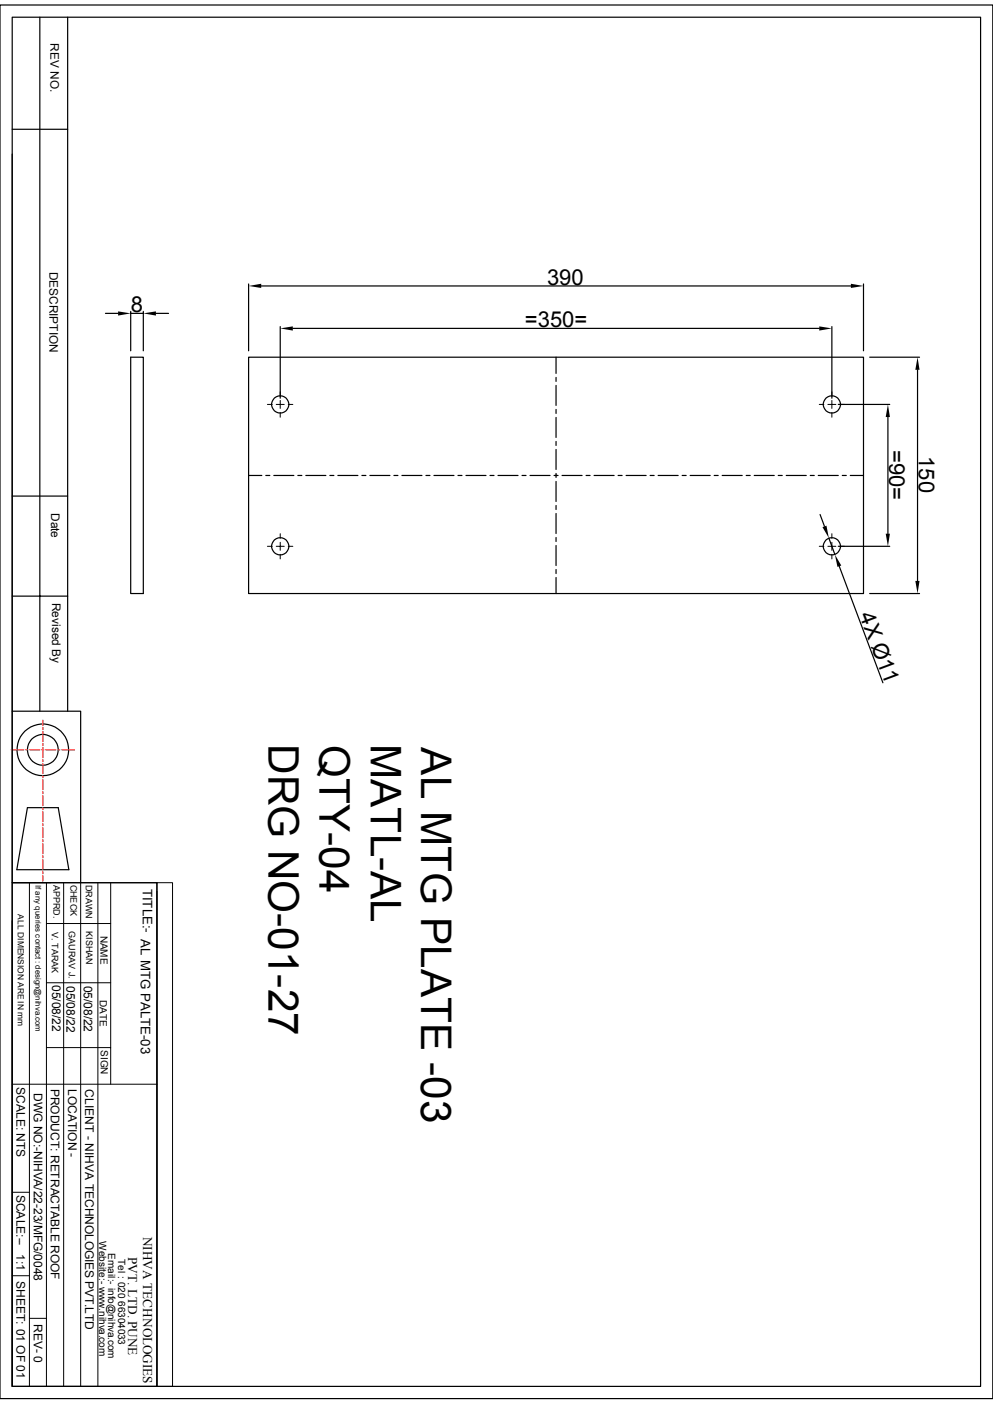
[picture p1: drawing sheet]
<svg xmlns="http://www.w3.org/2000/svg" width="210mm" height="297mm" viewBox="0 0 210 297" stroke-linecap="round" stroke-linejoin="round" font-family="sans-serif">
<g fill="none" stroke="#000" stroke-width=".25">
<path d="M0 1.1h210v294.8h-210zM2.6 3.6h204.8v289.7h-204.8zM8.4 3.6v146.9M14.3 3.6v146.9M2.6 32.6v117.9h14.5v36.2M2.6 27.3h11.7M22.3 66.3h2.7M27.6 65.9v8.3M27.6 66.3h2.7M27.6 75.6h2.7v50h-2.7zM30.3 65.9v8.3M33 66.3h2.6"/>
<path d="M52.6 75.6h130v50h-130zM52.6 60.1v14.1M55.2 60.5h124.8M59.3 69.1v15.1M61.9 69.5h111.4M117.6 75.6v3.4M117.6 79.8v.9M175.9 69.1v15.1M182.6 60.1v14.1M183.9 75.6h10.6M194.1 78.2v44.7M117.6 81.5v4.3"/>
<path d="M117.6 86.6v.9M117.6 88.3v4.2M117.6 93.4v.8M117.6 95.1v4.2M177.3 85.6h10.9M187.8 88.2v24.7M2.6 104.9h11.7M52.6 100.6h2.8M56.2 100.6h.9M57.9 100.6h4.2M63 100.6h.8M64.7 100.6h4.2"/>
<path d="M69.8 100.6h.8M71.5 100.6h4.2M76.5 100.6h.9M78.2 100.6h4.3M83.3 100.6h.9M85 100.6h4.2M90.1 100.6h.8M91.8 100.6h4.2M96.9 100.6h.8M98.6 100.6h4.2M103.6 100.6h.9M105.3 100.6h4.3"/>
<path d="M110.4 100.6h.9M112.1 100.6h4.2M117.2 100.6h.8M117.6 100.2v.8M117.6 101.9v4.2M117.6 106.9v.9M117.6 108.6v4.3M117.6 113.7v.9M117.6 115.4v4.2M118.9 100.6h4.2M124 100.6h.8M125.6 100.6h4.3"/>
<path d="M130.7 100.6h.9M132.4 100.6h4.3M137.5 100.6h.8M139.2 100.6h4.2M144.3 100.6h.8M146 100.6h4.2M151 100.6h.9M152.7 100.6h4.3M157.8 100.6h.9M159.5 100.6h4.2M164.6 100.6h.8M166.3 100.6h4.2"/>
<path d="M171.4 100.6h.8M173.1 100.6h4.2M173.4 108.8l1 2.5M175.3 113.8l1.3 3.5M177.3 115.6h10.9M177.5 119.8l9.2 24.6M178.1 100.6h.9M179.8 100.6h2.8M2.6 126.1h11.7M117.6 120.5v.8M117.6 122.2v3.4M183.9 125.6h10.6"/>
<path d="M2.6 150.5v36.2M5.8 170.9h6.5l2.3 13.1h-11zM2.6 186.7h30.6v106.6h-30.6zM2.6 194.8v98.5"/>
<circle cx="59.3" cy="85.6" r="1.81"/>
<circle cx="175.9" cy="85.6" r="1.81"/>
<circle cx="59.3" cy="115.6" r="1.81"/>
<circle cx="175.9" cy="115.6" r="1.81"/>
<circle cx="9.1" cy="158.6" r="5.5"/>
<circle cx="9.1" cy="158.6" r="3.3"/>
</g>
<g fill="none" stroke="#000" stroke-width=".21">
<path d="M56.6 85.6h1M58.4 85.6h.9v.8M59.3 82.9v1M59.3 87.2v1.1M59.3 84.7v.9h.8M61 85.6h.9M173.3 85.6h.9M175.1 85.6h.8v.8M175.9 82.9v1M175.9 87.2v1.1M175.9 84.7v.9h.9M177.6 85.6h1"/>
<path d="M56.6 115.6h1M58.4 115.6h.9v.8M59.3 112.9v1M59.3 117.3v.9M59.3 114.7v.9h.8M61 115.6h.9M173.3 115.6h.9M175.1 115.6h.8v.8M175.9 112.9v1M175.9 117.3v.9M175.9 114.7v.9h.9M177.6 115.6h1"/>
<path d="M2.6 186.7h30.6M6.2 186.7v106.6M9.8 195.4h13.6M9.8 186.7v106.6M13.5 186.7v106.6M17.1 186.7v106.6M20.7 186.7v106.6M23.4 186.7v42.7M33.2 186.7h3.3v106.6h-3.3zM33.2 188.6v104.7M9.8 207.9h13.6M2.6 229.4h30.6"/>
<path d="M9.8 221.6h13.6M2.6 252.2h3.6M2.6 269.9h3.6M6.2 278.9h3.6"/>
</g>
<path d="M25 65.9l2.6 .4-2.6 .5zM30.3 66.3l2.7-.4v.9zM52.6 60.5l2.6-.5v.9zM59.3 69.5l2.6-.5v.9zM173.3 69l2.6 .5-2.6 .4zM180 60l2.6 .5-2.6 .4zM194.1 75.6l.4 2.6h-.9zM187.8 85.6l.4 2.6h-.9zM173.9 111.5l.9-.3 .5 2.6zM176.6 117.3l1.3 2.3-.8 .3zM187.3 112.9h.9l-.4 2.7zM193.6 122.9h.9l-.4 2.7z" fill="#000"/>
<g fill="none" stroke="#f00" stroke-width=".25">
<path d="M2.4 158.6h2.6M5.5 158.6h.4M6.3 158.6h2.1M8.8 158.6h.5M9.1 152.4v1.1M9.1 153.9v.4M9.1 154.8v2.1M9.1 157.3v.4M9.1 158.2v2.1M9.7 158.6h2.1M12.2 158.6h.5M13.1 158.6h2.6"/>
<path d="M9.1 160.7v.4M9.1 161.5v2.2M9.1 164.1v.4M9.1 164.9v2.1M9.1 167.5v.4M9.1 168.3v2.1M9.1 170.9v.4M9.1 171.7v2.1M9.1 174.2v.5M9.1 175.1v2.1M9.1 177.6v.5M9.1 178.5v2.1"/>
<path d="M9.1 181v.4M9.1 181.9v2.1M9.1 184.4v.4M9.1 185.3v1.1"/>
</g>
<g font-size="8.9">
<text x="56.8" y="157.4" transform="rotate(90 56.8 157.4)">DRG NO-01-27</text>
<text x="67.6" y="157.7" transform="rotate(90 67.6 157.7)">QTY-04</text>
<text x="78.4" y="157.4" transform="rotate(90 78.4 157.4)">MATL-AL</text>
<text x="89.1" y="158.1" transform="rotate(90 89.1 158.1)">AL MTG PLATE -03</text>
</g>
<g font-size="4.7">
<text x="115.7" y="60.2">390</text>
<text x="27.7" y="66">8</text>
<text x="111" y="69.2">=350=</text>
<text x="188" y="95.3" transform="rotate(90 188 95.3)">=90=</text>
<text x="194.3" y="96.5" transform="rotate(90 194.3 96.5)">150</text>
<text x="181.7" y="130.1" transform="rotate(70 181.7 130.1)">4X Ø11</text>
</g>
<g font-size="2.8">
<text x="30.2" y="188" transform="rotate(90 30.2 188)">TITLE:- AL MTG PALTE-03</text>
<text x="30.3" y="261.6" transform="rotate(90 30.3 261.6)">NIHVA TECHNOLOGIES</text>
<text x="27.1" y="265.9" transform="rotate(90 27.1 265.9)">PVT. LTD. PUNE</text>
</g>
<g font-size="2.5">
<text x="10.7" y="9.2" transform="rotate(90 10.7 9.2)">REV NO.</text>
<text x="10.5" y="57.5" transform="rotate(90 10.5 57.5)">DESCRIPTION</text>
<text x="10.8" y="108.5" transform="rotate(90 10.8 108.5)">Date</text>
<text x="11" y="127.5" transform="rotate(90 11 127.5)">Revised By</text>
<text x="11" y="208.4" transform="rotate(90 11 208.4)">05/08/22</text>
<text x="14.1" y="208.5" transform="rotate(90 14.1 208.5)">05/08/22</text>
<text x="17.7" y="208.5" transform="rotate(90 17.7 208.5)">05/08/22</text>
<text x="3.5" y="230" transform="rotate(90 3.5 230)">SCALE: NTS</text>
<text x="7.2" y="231.2" transform="rotate(90 7.2 231.2)">DWG NO:-NIHVA/22-23/MFG/0048</text>
<text x="10.8" y="230.3" transform="rotate(90 10.8 230.3)">PRODUCT: RETRACTABLE ROOF</text>
<text x="14.4" y="230.3" transform="rotate(90 14.4 230.3)">LOCATION -</text>
<text x="18" y="230.4" transform="rotate(90 18 230.4)">CLIENT - NIHVA TECHNOLOGIES PVT.LTD</text>
<text x="3.5" y="252.7" transform="rotate(90 3.5 252.7)">SCALE:--</text>
<text x="3.5" y="265.3" transform="rotate(90 3.5 265.3)">1:1</text>
<text x="3.5" y="271" transform="rotate(90 3.5 271)">SHEET: 01 OF 01</text>
<text x="7.2" y="280" transform="rotate(90 7.2 280)">REV- 0</text>
</g>
<g font-size="2.1">
<text x="21.3" y="197.9" transform="rotate(90 21.3 197.9)">NAME</text>
<text x="21.1" y="211.5" transform="rotate(90 21.1 211.5)">DATE</text>
<text x="21.3" y="222.1" transform="rotate(90 21.3 222.1)">SIGN</text>
<text x="21" y="262.6" transform="rotate(90 21 262.6)">Website:- www.nihva.com</text>
<text x="22.9" y="265" transform="rotate(90 22.9 265)">Email:- info@nihva.com</text>
<text x="25" y="266.3" transform="rotate(90 25 266.3)">Tel : 020 66304033</text>
</g>
<g font-size="1.9">
<text x="11.3" y="187.2" transform="rotate(90 11.3 187.2)">APPRD.</text>
<text x="14.9" y="187.1" transform="rotate(90 14.9 187.1)">CHECK</text>
<text x="18.1" y="187.2" transform="rotate(90 18.1 187.2)">DRAWN</text>
<text x="11" y="197.1" transform="rotate(90 11 197.1)">V. TARAK</text>
<text x="14.6" y="197" transform="rotate(90 14.6 197)">GAURAV J.</text>
<text x="18.2" y="197" transform="rotate(90 18.2 197)">KISHAN</text>
</g>
<text font-size="1.8" x="3.8" y="193.4" transform="rotate(90 3.8 193.4)">ALL DIMENSION ARE IN mm</text>
<text font-size="1.7" x="7.5" y="187.2" transform="rotate(90 7.5 187.2)">If any queries contact : design@nihva.com</text>
</svg>
